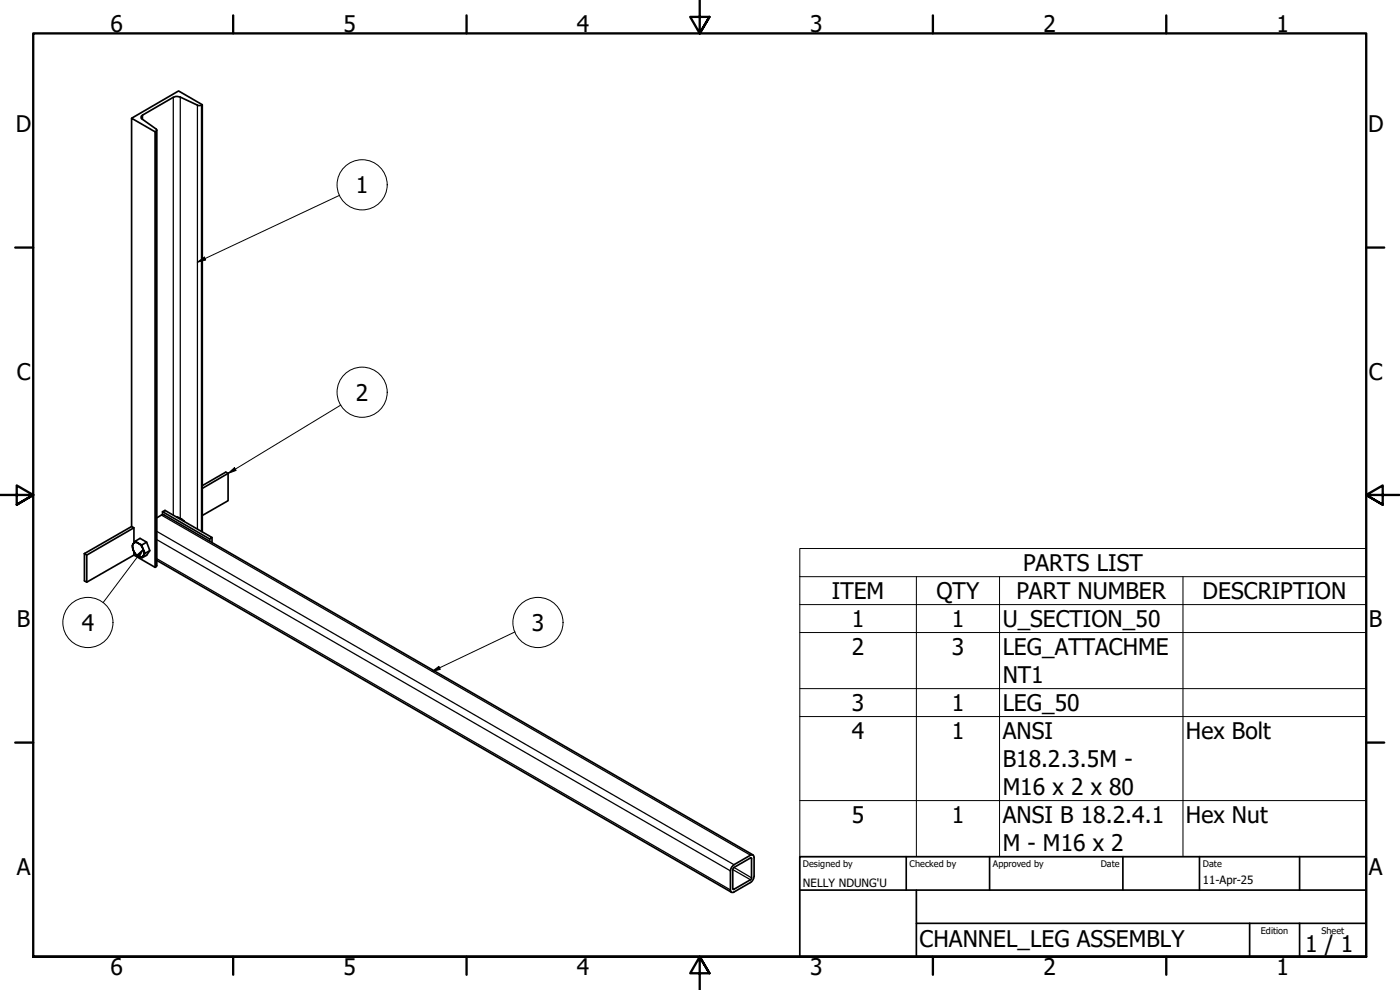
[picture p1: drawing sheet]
<svg xmlns="http://www.w3.org/2000/svg" width="420mm" height="297mm" viewBox="0 0 420 297" stroke-linecap="round" stroke-linejoin="round" font-family="sans-serif">
<!-- layer: Visible (ISO) -->
<g fill="none" stroke="#000" stroke-width=".51">
<path d="M39.5 35.5l14.1-8.2 7.1 4.1v128.2M46.5 39.5l-7-4v122.5M60.7 31.4l-1.2 .3-5.4-2.6-1.3-.2-.8 .3-9.2 5.3-.4 .5 .1 .6 4.6 3.4-.6 .5v130.7l.6-.5v-130.7M40.2 158.4v4.5M47.1 155.4l1.4-.9h.7l176.8 102M48.8 153.5l.7-.4 14.1 8.2-.7 .4zM48.8 153.5v.9M53.1 155.2l1.4 .6 .7 .5M55.2 156.3l.1 .1M55.2 156.3h-.1M60.7 145.7l7.1-4 .7 .3v8.2l-7.8 4.5M68.5 142l-7.8 4.5"/>
<path d="M25.3 166.1v8.2l.7 .4 14.2-8.2M25.3 166.1l14.2-8.1 .7 .4-14.2 8.1zM26 166.5v8.2M40 163.1l-.2 .5 .2 1.5a1.53 1.53 0 0 1 0-2zM40 165.1l.6 1.1 1.1 .9a.8 .8 0 0 0 .9 .2 .8 .8 0 0 0 .5-.8l-.1-1.7 .6 1.2a1.64 1.64 0 0 1-1.8 1.1l-.9-.6zM40.2 166.5l6.3 3.7M40.2 165.5v1M40.6 162.4l1.4-.9 2 1.2 1 2.5-1 1.4-1.4 .8M40.6 162.4l.9 .6-.9-.3-.6 .4zM41.5 163l.5 .2a.72 .72 0 0 1 .7 1l.3 .6-.9-1.4zM44 162.7l-1.4 .8M45 165.2l-1.4 .8"/>
<path d="M47.1 168.1l172.4 99.6M62.9 161.7v.7M63.6 161.3v1.5M220 259.6l5.2-3 .5-.1 .5 .3 .1 6.1-.4 1.2-.7 .7-4.9 2.8-.7 .2-.4-.8v-5.7l.4-1.2zM220.3 260.3l4.9-2.9 .4 .1-.1 6.2-5.5 3.2-.1-6z"/>
</g>
<!-- layer: Visible Narrow (ISO) -->
<g fill="none" stroke="#000" stroke-width=".38">
<path d="M42.8 34.5v1.4M46.8 39.4v130.6M52 29.2v125.3M54.1 29.1v126.4M59.2 31.5v127.2M60.5 31.5v127.9M47.1 159.4l173.2 100M48.5 154.5l176.7 102.1M47.1 167.6l172.1 99.4M47.1 161.9l172.1 99.4M225.2 257.4l.4 .3M219.9 266.6l.4 .2"/>
<path d="M219.9 260.9l5.3 3.1M220.3 260.3l5.3 3.1"/>
</g>
<!-- layer: Symbol (ISO) -->
<g fill="none" stroke="#000" stroke-width=".3">
<path d="M101.9 58.6l-42.7 20.1M59.2 78.7l2.1-1.6 .4 .9zM102.3 121.5l-33.8 20.5M68.5 142l1.9-1.7 .5 .8zM41.1 166.5l1.9-1.7-1.2 2.3zM43 164.8l-12.1 16M240 173v-8.4h170v8.4M240 173h170v8.4M240 173v84h170v-75.6M275 173v84M300 173v84M355 173v84"/>
<path d="M154.6 189.6l-24.9 11.9M240 181.4h170M240 189.8h170M129.7 201.5l2-1.6 .4 .9zM240 206.6h170M240 215h170M240 240.2h170"/>
<circle cx="108.7" cy="55.5" r="7.5"/>
<circle cx="108.7" cy="117.7" r="7.5"/>
<circle cx="26.4" cy="186.8" r="7.5"/>
<circle cx="161.4" cy="186.8" r="7.5"/>
</g>
<!-- layer: Border (ISO) -->
<g fill="none" stroke="#000" stroke-width=".7">
<path d="M70 4.6v5.4M140 4.6v5.4M210 0v10l-2.9-4.9h5.8l-2.9 4.9 2.9-4.9M280 4.6v5.4M350 4.6v5.4M4.6 74.3h5.4M410 74.3h5.4M0 148.5h10l-5-2.8v5.7l5-2.9-5 2.9M420 148.5h-10l5-2.8v5.7l-5-2.9 5 2.9M4.6 222.8h5.4M410 222.8h5.4M10 287.1v-277.1h400v277.1h-400h400"/>
<path d="M70 287.1v5.4M140 287.1v5.4M212.9 292l-2.9-4.9 2.9 4.9h-5.8l2.9-4.9v9.9M280 287.1v5.4M350 287.1v5.4"/>
</g>
<!-- layer: Title (ISO) -->
<path d="M240 257h170v30.1h-170zM272 257v10.1M297 257v10.1M337 257v10.1M360 257v10.1M390 257v10.1M240 267.1h170M275 277h135M275 267.1v20M375 277v10.1M390 277v10.1" fill="none" stroke="#000" stroke-width=".51"/>
<!-- layer: Symbol (ISO) -->
<g fill="#000">
<path d="M59.2 78.7l2.1-1.6 .4 .9z" fill-rule="evenodd"/>
<path d="M68.5 142l1.9-1.7 .5 .8z" fill-rule="evenodd"/>
<path d="M41.1 166.5l1.9-1.7-1.2 2.3z" fill-rule="evenodd"/>
<path d="M129.7 201.5l2-1.6 .4 .9z" fill-rule="evenodd"/>
</g>
<g font-size="6.9">
<text x="33.1" y="9.6">6</text>
<text x="103.1" y="9.6">5</text>
<text x="173.1" y="9.6">4</text>
<text x="243.1" y="9.6">3</text>
<text x="313.1" y="9.6">2</text>
<text x="383.1" y="9.6">1</text>
<text x="4.8" y="39.7">D</text>
<text x="410.6" y="39.7">D</text>
<text x="106.8" y="58">1</text>
<text x="5" y="113.9">C</text>
<text x="410.8" y="113.9">C</text>
<text x="106.8" y="120.3">2</text>
<text x="307" y="171.3">PARTS LIST</text>
<text x="249.6" y="179.7">ITEM</text>
<text x="281.1" y="179.8">QTY</text>
<text x="305.1" y="179.7">PART NUMBER</text>
<text x="360.9" y="179.8">DESCRIPTION</text>
<text x="5.1" y="188.1">B</text>
<text x="24.5" y="189.3">4</text>
<text x="159.6" y="189.3">3</text>
<text x="255.7" y="188.1">1</text>
<text x="285.6" y="188.1">1</text>
<text x="300.9" y="188.1">U_SECTION_50</text>
<text x="410.8" y="188.1">B</text>
<text x="255.7" y="196.6">2</text>
<text x="285.6" y="196.6">3</text>
<text x="300.9" y="196.5">LEG_ATTACHME</text>
<text x="300.9" y="205">NT1</text>
<text x="255.7" y="213.3">3</text>
<text x="285.6" y="213.3">1</text>
<text x="300.9" y="213.3">LEG_50</text>
<text x="255.7" y="221.7">4</text>
<text x="285.6" y="221.7">1</text>
<text x="300.9" y="221.8">ANSI</text>
<text x="355.9" y="221.9">Hex Bolt</text>
<text x="300.9" y="230.2">B18.2.3.5M -</text>
<text x="300.9" y="238.6">M16 x 2 x 80</text>
<text x="255.7" y="246.9">5</text>
<text x="285.6" y="246.9">1</text>
<text x="300.9" y="247">ANSI B 18.2.4.1</text>
<text x="355.9" y="246.9">Hex Nut</text>
<text x="300.9" y="255.4">M - M16 x 2</text>
<text x="5" y="262.4">A</text>
<text x="410.8" y="262.4">A</text>
<text x="276" y="284.1">CHANNEL_LEG ASSEMBLY</text>
<text x="391.7" y="285.6">1 / 1</text>
<text x="33.1" y="292.5">6</text>
<text x="103.1" y="292.5">5</text>
<text x="173.1" y="292.5">4</text>
<text x="243.1" y="292.5">3</text>
<text x="313.1" y="292.5">2</text>
<text x="383.1" y="292.5">1</text>
</g>
<g font-size="3.4">
<text x="241" y="266">NELLY NDUNG'U</text>
<text x="361" y="265.4">11-Apr-25</text>
</g>
<g font-size="2.7">
<text x="241" y="260.1">Designed by</text>
<text x="273" y="260.1">Checked by</text>
<text x="298" y="260.1">Approved by</text>
<text x="330.3" y="260">Date</text>
<text x="361" y="260">Date</text>
<text x="378.4" y="280.1">Edition</text>
<text x="396.6" y="280.1">Sheet</text>
</g>
</svg>
